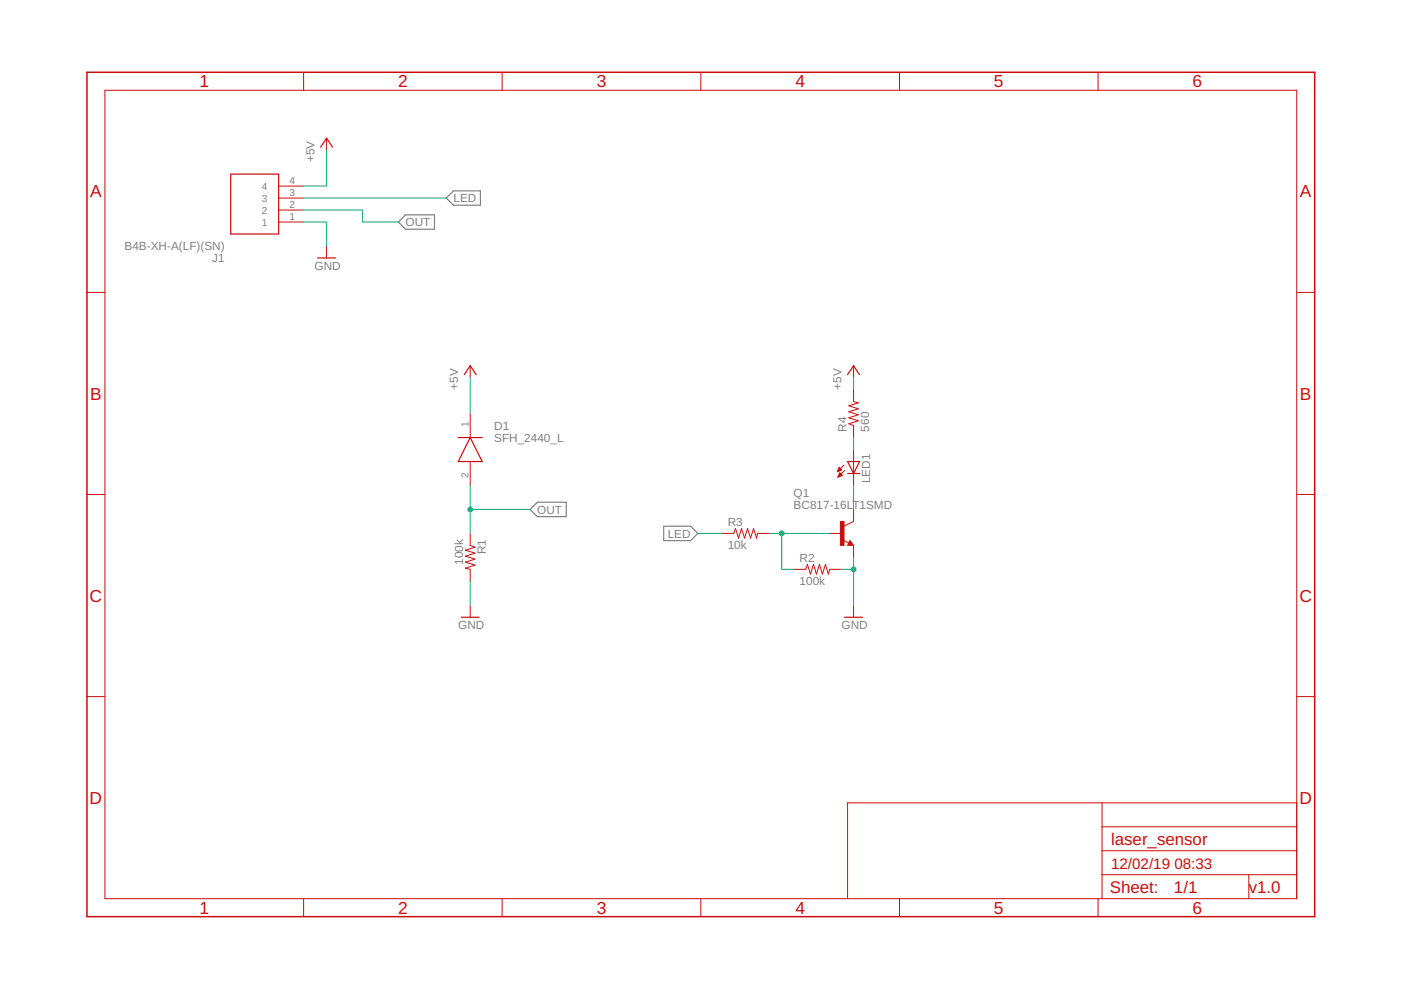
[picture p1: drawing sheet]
<svg xmlns="http://www.w3.org/2000/svg" width="297mm" height="210mm" viewBox="0 0 297 210" stroke-linecap="round" stroke-linejoin="round" font-family="sans-serif">
<path d="M84.5 47.1l1.5-1.5h6.1v3h-6.1zM94.6 42l1.5-1.5h5.8v3h-5.8zM112.4 108l1.5-1.5h6.2v3h-6.2zM140.7 111.6h5.7l1.6 1.5-1.6 1.5h-5.7z" fill="none" stroke="#808080" stroke-width=".25"/>
<g fill="none" stroke="#c90d0c" stroke-width=".21">
<path d="M22.2 19.1h252.7v171.4h-252.7zM64.4 15.3v3.8M106.5 15.3v3.8M148.6 15.3v3.8M190.7 15.3v3.8M232.8 15.3v3.8M59.1 39.5h5.1M69.2 29.3v2.5M59.1 47.1h5.1M59.1 44.5h5.1M59.1 42h5.1M69.2 52.2v2.5"/>
<path d="M18.4 62h3.8M99.7 77.5v2.6M181 77.5v2.6M274.9 62h3.8M99.7 87.7v5.1M99.7 97.9v5M177.6 99.9h.2M177.6 99.8h.5M177.7 99.7h.7M177.7 99.5h.7M177.8 99.4h.4M177.8 99.3h.3"/>
<path d="M177.9 99.2h.1M177.9 99.1l.5 .5-.9 .4zM178.9 98.6l-1.4 1.4M179.1 99.8l-1.4 1.4M181 82.6v2.6l1 .2-2 .6 2 .7-2 .6 2 .6-2 .7 2 .6-2 .7 1 .3v2.6M181 95.3v7.6M18.4 104.8h3.8M99.7 113.1v2.5l1 .4-2 .6 2 .7-2 .6 2 .7-2 .6 2 .6-2 .7 1 .2v2.6M153 113.1h2.6l.4-1 .6 2 .6-2 .7 2 .6-2 .6 2 .7-2 .6 2 .3-1h2.5M175.9 113.1h2.5M177.7 101.1h.1M177.7 101h.3"/>
<path d="M177.8 100.9h.5M177.8 100.8h.7M177.9 100.6h.5M177.9 100.5h.4M178 100.4h.2M178.1 100.3l.5 .5-.9 .4zM178.7 114.5l1.3 .6M180.2 114.6l.8 1h-1.3zM181 108v2.6l-2.1 1M181 115.6v2.6M274.9 104.8h3.8M99.7 128.3v2.6"/>
<path d="M168.3 120.7h2.5l.4-1 .6 2 .7-2 .6 2 .6-2 .7 2 .6-2 .6 2 .3-1h2.5M181 128.3v2.6M18.4 147.7h3.8M274.9 147.7h3.8M233.7 170.2v20.3M233.7 175.3h41.2M274.9 170.2h-95.2v20.3M64.4 190.5v3.9M106.5 190.5v3.9M148.6 190.5v3.9M190.7 190.5v3.9M232.8 190.5v3.9"/>
<path d="M233.7 185.5h41.2M233.7 180.4h41.2M264.8 185.5v5"/>
</g>
<path d="M18.4 15.3h260.3v179.1h-260.3z" fill="none" stroke="#c90d0c" stroke-width=".32"/>
<path d="M48.9 36.9h10.2v12.7h-10.2zM68 31.2l1.2-1.9 1.3 1.9M67.3 54.7h3.8M98.4 79.4l1.3-1.9 1.3 1.9M179.7 79.4l1.3-1.9 1.2 1.9M97.2 92.8h5M99.7 92.8l2.5 5.1h-5zM179.7 97.9h2.5l-1.2 2.5zM179.7 100.4h2.5M180.2 115.1l.1 .3h-.3l.2-.5 .5 .6h-.7M97.8 130.9h3.8M179.1 130.9h3.8" fill="none" stroke="#c90d0c" stroke-width=".25"/>
<path d="M178.2 110.6h.7v5h-.7z" fill="#c90d0c" stroke="#c90d0c" stroke-width=".21"/>
<g fill="none" stroke="#0dab76" stroke-width=".21">
<path d="M69.2 31.8v7.7h-5M64.2 47.1h5v5.1M64.2 44.5h12.7v2.6h7.6M64.2 42h30.4M99.7 80.1v7.6M181 80.1v2.5M181 92.8v2.5M99.7 102.9v10.2M99.7 108h12.7M148 113.1h5M163.2 113.1h12.7M165.7 113.1v7.6h2.6"/>
<path d="M181 102.9v5.1M181 118.2v10.1M99.7 123.3v5M178.4 120.7h2.6"/>
</g>
<g fill="#0dab76" stroke="#0dab76" stroke-width=".21">
<circle cx="181" cy="120.7" r=".51"/>
<circle cx="99.7" cy="108" r=".51"/>
<circle cx="165.7" cy="113.1" r=".51"/>
</g>
<g font-size="3.7" fill="#c90d0c">
<text x="42.3" y="18.5">1</text>
<text x="84.4" y="18.5">2</text>
<text x="126.5" y="18.5">3</text>
<text x="168.6" y="18.5">4</text>
<text x="210.7" y="18.5">5</text>
<text x="252.9" y="18.5">6</text>
<text x="19.1" y="41.9">A</text>
<text x="275.6" y="41.9">A</text>
<text x="19.1" y="84.7">B</text>
<text x="275.6" y="84.7">B</text>
<text x="19" y="127.6">C</text>
<text x="275.5" y="127.6">C</text>
<text x="19" y="170.4">D</text>
<text x="275.5" y="170.4">D</text>
<text x="42.3" y="193.7">1</text>
<text x="84.4" y="193.7">2</text>
<text x="126.5" y="193.7">3</text>
<text x="168.6" y="193.7">4</text>
<text x="210.7" y="193.7">5</text>
<text x="252.9" y="193.7">6</text>
</g>
<g font-size="3.6" fill="#c90d0c">
<text x="235.6" y="179.1">laser_sensor</text>
<text x="235.3" y="189.4">Sheet:</text>
<text x="248.9" y="189.3">1/1</text>
<text x="264.8" y="189.3">v1.0</text>
</g>
<g font-size="3.2" fill="#c90d0c">
<text x="235.6" y="184.2">12/02/19</text>
<text x="249" y="184.2">08:33</text>
</g>
<g font-size="2.5" fill="#808080">
<text x="66.7" y="34.4" transform="rotate(-90 66.7 34.4)">+5V</text>
<text x="86" y="48">OUT</text>
<text x="96.1" y="42.9">LED</text>
<text x="26.4" y="53">B4B-XH-A(LF)(SN)</text>
<text x="45" y="55.6">J1</text>
<text x="66.7" y="57.2">GND</text>
<text x="97.2" y="82.6" transform="rotate(-90 97.2 82.6)">+5V</text>
<text x="178.4" y="82.6" transform="rotate(-90 178.4 82.6)">+5V</text>
<text x="104.8" y="93.7">SFH_2440_L</text>
<text x="104.8" y="91.1">D1</text>
<text x="179.5" y="91.5" transform="rotate(-90 179.5 91.5)">R4</text>
<text x="184.3" y="91.5" transform="rotate(-90 184.3 91.5)">560</text>
<text x="168.3" y="105.5">Q1</text>
<text x="184.5" y="102.4" transform="rotate(-90 184.5 102.4)">LED1</text>
<text x="113.9" y="108.9">OUT</text>
<text x="141.6" y="114">LED</text>
<text x="154.3" y="111.6">R3</text>
<text x="168.3" y="108">BC817-16LT1SMD</text>
<text x="98.2" y="119.8" transform="rotate(-90 98.2 119.8)">100k</text>
<text x="103" y="117.6" transform="rotate(-90 103 117.6)">R1</text>
<text x="154.3" y="116.4">10k</text>
<text x="169.5" y="119.2">R2</text>
<text x="169.5" y="124">100k</text>
<text x="97.2" y="133.4">GND</text>
<text x="178.4" y="133.4">GND</text>
</g>
<g font-size="2.1" fill="#808080">
<text x="55.5" y="40.2">4</text>
<text x="61.4" y="41.6">3</text>
<text x="61.4" y="39.1">4</text>
<text x="55.5" y="47.8">1</text>
<text x="55.5" y="45.3">2</text>
<text x="55.5" y="42.8">3</text>
<text x="61.4" y="46.7">1</text>
<text x="61.4" y="44.2">2</text>
<text x="99.3" y="90.4" transform="rotate(-90 99.3 90.4)">1</text>
<text x="99.3" y="101.4" transform="rotate(-90 99.3 101.4)">2</text>
</g>
</svg>
